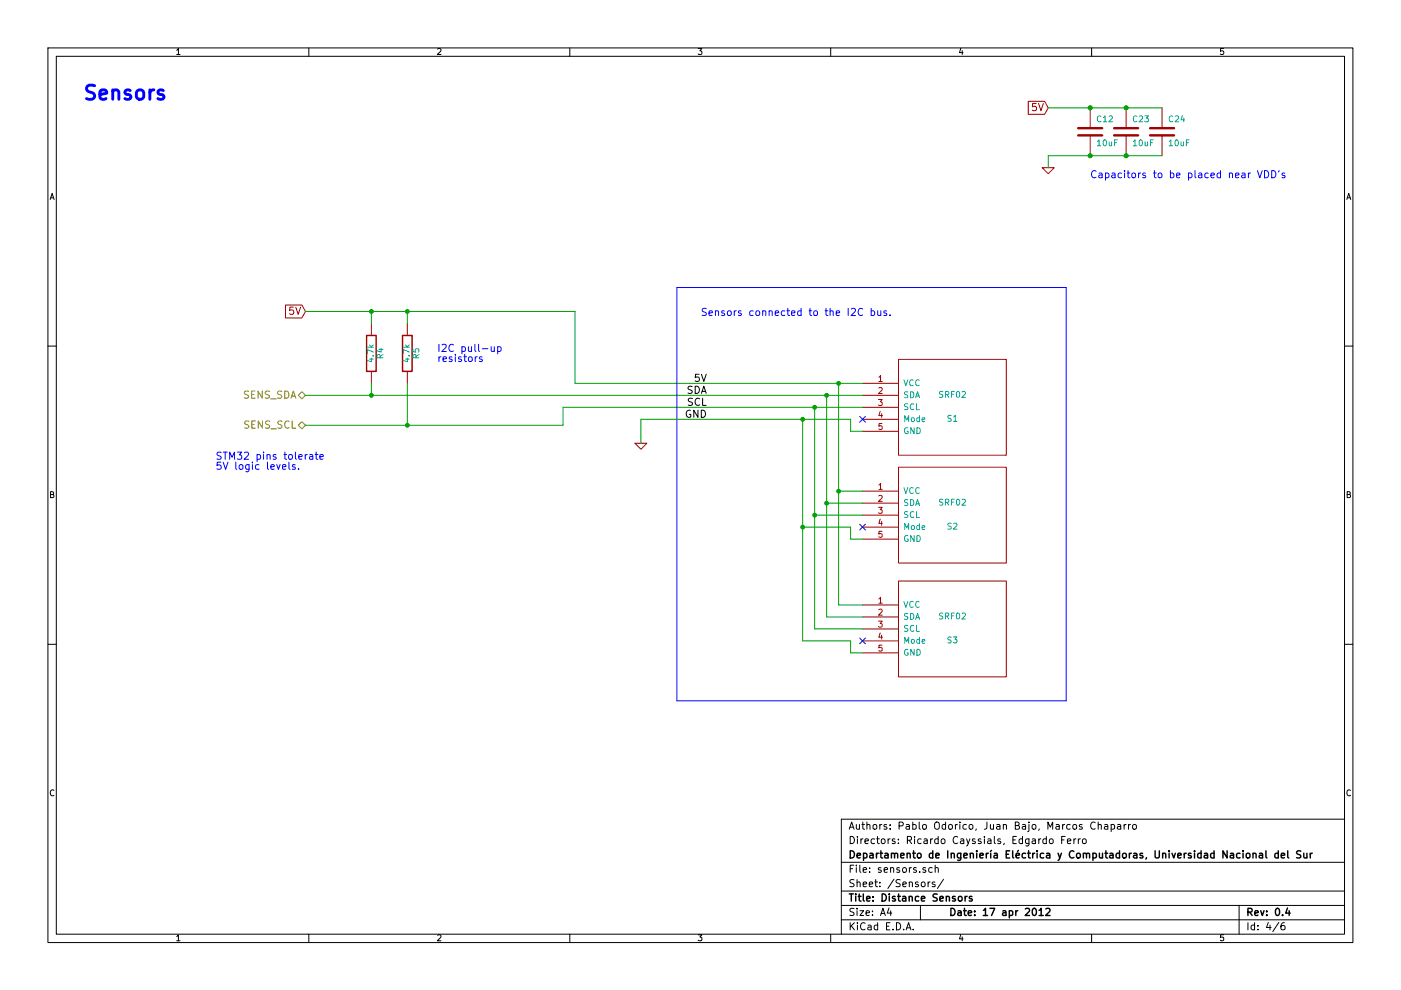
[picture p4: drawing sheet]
EESchema Schematic File Version 2  date Tue 17 Apr 2012 12:41:08 AM ART
LIBS:power
LIBS:device
LIBS:transistors
LIBS:conn
LIBS:linear
LIBS:regul
LIBS:74xx
LIBS:special
LIBS:analog_switches
LIBS:audio
LIBS:interface
LIBS:digital-audio
LIBS:opto
LIBS:BTM511
LIBS:SRF02
LIBS:W25Q80BV
LIBS:STM32F100RBT6B
LIBS:LD1117xx
EELAYER 25  0
EELAYER END
$Descr A4 11693 8268
encoding utf-8
Sheet 4 6
Title "Distance Sensors"
Date "17 apr 2012"
Rev "0.4"
Comp "Departamento de Ingeniería Eléctrica y Computadoras, Universidad Nacional del Sur"
Comment1 "Directors: Ricardo Cayssials, Edgardo Ferro"
Comment2 "Authors: Pablo Odorico, Juan Bajo, Marcos Chaparro"
Comment3 ""
Comment4 ""
$EndDescr
Text HLabel 2550 3300 0    60   BiDi ~ 0
SENS_SDA
Text HLabel 2550 3550 0    60   BiDi ~ 0
SENS_SCL
Text GLabel 2550 2600 0    60   Input ~ 0
5V
$Comp
L GND #PWR022
U 1 1
P 5350 3700
F 0 "#PWR022" H 5350 3700 30  0001 C CNN
F 1 "GND" H 5350 3630 30  0001 C CNN
	1    5350 3700
	1    0    0    -1  
$EndComp
$Comp
L R R4
U 1 1
P 3100 2950
F 0 "R4" V 3180 2950 50  0000 C CNN
F 1 "4.7k" V 3100 2950 50  0000 C CNN
F 4 "ERJ-3EKF4701V" H 3100 2950 60  0001 C CNN "mfg#"
	1    3100 2950
	1    0    0    -1  
$EndComp
$Comp
L R R5
U 1 1
P 3400 2950
F 0 "R5" V 3480 2950 50  0000 C CNN
F 1 "4.7k" V 3400 2950 50  0000 C CNN
F 4 "ERJ-3EKF4701V" H 3400 2950 60  0001 C CNN "mfg#"
	1    3400 2950
	1    0    0    -1  
$EndComp
Text Notes 3650 2950 0    60   ~ 0
I2C pull-up\nresistors
Text Label 5900 3200 2    60   ~ 0
5V
Text Label 5900 3300 2    60   ~ 0
SDA
Text Label 5900 3400 2    60   ~ 0
SCL
Text Label 5900 3500 2    60   ~ 0
GND
Text Notes 1800 3850 0    60   ~ 0
STM32 pins tolerate\n5V logic levels.
Text Notes 700  850  0    118  ~ 24
Sensors
$Comp
L SRF02 S1
U 1 1
P 7950 3400
F 0 "S1" H 7950 3300 50  0000 C CNN
F 1 "SRF02" H 7950 3500 50  0000 C CNN
F 2 "MODULE" H 7950 3400 50  0001 C CNN
F 3 "DOCUMENTATION" H 7950 3400 50  0001 C CNN
F 4 "77315-113-04LF" H 7950 3400 60  0001 C CNN "mfg#"
	1    7950 3400
	1    0    0    -1  
$EndComp
$Comp
L SRF02 S2
U 1 1
P 7950 4300
F 0 "S2" H 7950 4200 50  0000 C CNN
F 1 "SRF02" H 7950 4400 50  0000 C CNN
F 2 "MODULE" H 7950 4300 50  0001 C CNN
F 3 "DOCUMENTATION" H 7950 4300 50  0001 C CNN
F 4 "77315-113-04LF" H 7950 4300 60  0001 C CNN "mfg#"
	1    7950 4300
	1    0    0    -1  
$EndComp
$Comp
L SRF02 S3
U 1 1
P 7950 5250
F 0 "S3" H 7950 5150 50  0000 C CNN
F 1 "SRF02" H 7950 5350 50  0000 C CNN
F 2 "MODULE" H 7950 5250 50  0001 C CNN
F 3 "DOCUMENTATION" H 7950 5250 50  0001 C CNN
F 4 "77315-113-04LF" H 7950 5250 60  0001 C CNN "mfg#"
	1    7950 5250
	1    0    0    -1  
$EndComp
NoConn ~ 7200 3500
NoConn ~ 7200 4400
NoConn ~ 7200 5350
Text Notes 5850 2650 0    60   ~ 0
Sensors connected to the I2C bus.
Text GLabel 8750 900  0    60   Input ~ 0
5V
$Comp
L C C12
U 1 1
P 9100 1100
F 0 "C12" H 9150 1200 50  0000 L CNN
F 1 "10uF" H 9150 1000 50  0000 L CNN
F 4 "C0603C104K4RACTU" H 9100 1100 60  0001 C CNN "mfg#"
	1    9100 1100
	1    0    0    -1  
$EndComp
$Comp
L C C23
U 1 1
P 9400 1100
F 0 "C23" H 9450 1200 50  0000 L CNN
F 1 "10uF" H 9450 1000 50  0000 L CNN
F 4 "C0603C104K4RACTU" H 9400 1100 60  0001 C CNN "mfg#"
	1    9400 1100
	1    0    0    -1  
$EndComp
$Comp
L C C24
U 1 1
P 9700 1100
F 0 "C24" H 9750 1200 50  0000 L CNN
F 1 "10uF" H 9750 1000 50  0000 L CNN
F 4 "C0603C104K4RACTU" H 9700 1100 60  0001 C CNN "mfg#"
	1    9700 1100
	1    0    0    -1  
$EndComp
$Comp
L GND #PWR023
U 1 1
P 8750 1400
F 0 "#PWR023" H 8750 1400 30  0001 C CNN
F 1 "GND" H 8750 1330 30  0001 C CNN
	1    8750 1400
	1    0    0    -1  
$EndComp
Text Notes 9100 1500 0    60   ~ 0
Capacitors to be placed near VDD's
Wire Wire Line
	4800 3200 7200 3200
Wire Wire Line
	4800 2600 4800 3200
Wire Wire Line
	4800 2600 2550 2600
Wire Wire Line
	2550 3300 7200 3300
Wire Wire Line
	4700 3400 7200 3400
Wire Wire Line
	4700 3400 4700 3550
Wire Wire Line
	4700 3550 2550 3550
Wire Wire Line
	5350 3500 5350 3700
Wire Wire Line
	3100 2700 3100 2600
Connection ~ 3100 2600
Wire Wire Line
	3100 3200 3100 3300
Connection ~ 3100 3300
Wire Notes Line
	5650 2400 5650 5850
Wire Notes Line
	5650 5850 8900 5850
Wire Notes Line
	8900 5850 8900 2400
Wire Notes Line
	8900 2400 5650 2400
Wire Wire Line
	3400 3200 3400 3550
Connection ~ 3400 3550
Wire Wire Line
	3400 2700 3400 2600
Connection ~ 3400 2600
Wire Wire Line
	5350 3500 7100 3500
Wire Wire Line
	8750 1300 8750 1400
Wire Wire Line
	9100 900  9100 900 
Wire Wire Line
	9100 1300 9100 1300
Wire Wire Line
	9400 1300 9400 1300
Wire Wire Line
	9400 900  9400 900 
Wire Wire Line
	8750 900  9700 900 
Wire Wire Line
	8750 1300 9700 1300
Connection ~ 9400 900 
Connection ~ 9400 900 
Connection ~ 9100 900 
Connection ~ 9100 900 
Connection ~ 9100 1300
Connection ~ 9100 1300
Connection ~ 9400 1300
Connection ~ 9400 1300
Wire Wire Line
	7000 5050 7200 5050
Wire Wire Line
	7000 5050 7000 3200
Connection ~ 7000 3200
Wire Wire Line
	7100 3500 7100 3600
Wire Wire Line
	7100 3600 7200 3600
Wire Wire Line
	7200 5150 6900 5150
Wire Wire Line
	6900 5150 6900 3300
Connection ~ 6900 3300
Wire Wire Line
	7200 5250 6800 5250
Wire Wire Line
	6800 5250 6800 3400
Connection ~ 6800 3400
Wire Wire Line
	7200 5450 7100 5450
Wire Wire Line
	7100 5450 7100 5350
Wire Wire Line
	7100 5350 6700 5350
Wire Wire Line
	6700 5350 6700 3500
Connection ~ 6700 3500
Wire Wire Line
	7200 4500 7100 4500
Wire Wire Line
	7100 4500 7100 4400
Wire Wire Line
	7100 4400 6700 4400
Connection ~ 6700 4400
Wire Wire Line
	6800 4300 7200 4300
Connection ~ 6800 4300
Wire Wire Line
	7200 4200 6900 4200
Connection ~ 6900 4200
Wire Wire Line
	7200 4100 7000 4100
Connection ~ 7000 4100
$EndSCHEMATC
